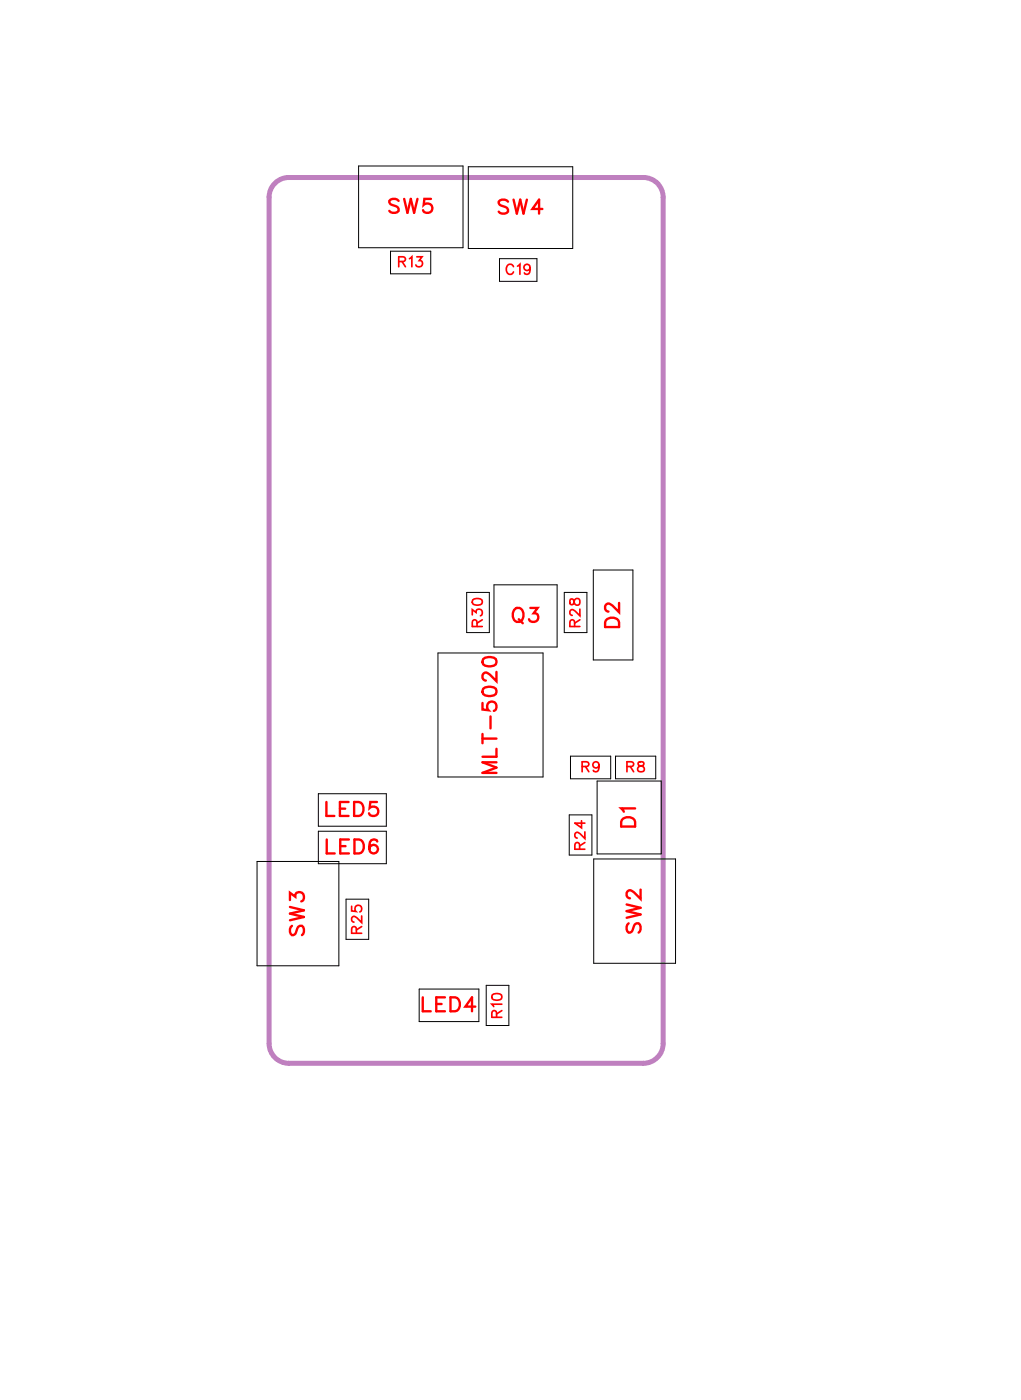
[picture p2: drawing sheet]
<svg xmlns="http://www.w3.org/2000/svg" width="52mm" height="71mm" viewBox="0 0 52 71" stroke-linecap="round" stroke-linejoin="round" font-family="sans-serif">
<path d="M14 9.3l.3-.2 .4-.1h18a1 1 0 0 1 1 1v43a1 1 0 0 1-1 1h-18a1 1 0 0 1-1-1v-43v-.4z" fill="none" stroke="#bf80bf" stroke-width=".25"/>
<g fill="none" stroke="#000" stroke-width=".05">
<path d="M18.2 8.4h5.3v4.2h-5.3zM19.8 12.8h2.1v1.1h-2.1zM23.8 8.5h5.3v4.1h-5.3zM25.4 13.1h1.9v1.2h-1.9zM22.2 33.2h5.4v6.3h-5.4zM23.7 30.1h1.1v2h-1.1zM25.1 29.7h3.2v3.2h-3.2zM28.6 30.1h1.2v2h-1.2zM29 38.4h2v1.2h-2zM30.1 29h2v4.5h-2zM30.3 39.7h3.3v3.7h-3.3zM31.2 38.4h2.1v1.2h-2.1z"/>
<path d="M13 43.8h4.2v5.3h-4.2zM16.2 40.3h3.4v1.7h-3.4zM16.2 42.2h3.4v1.7h-3.4zM17.6 45.7h1.1v2h-1.1zM21.3 50.2h3v1.7h-3zM24.7 50.1h1.1v2h-1.1zM28.9 41.4h1.1v2h-1.1zM30.1 43.6h4.2v5.3h-4.2z"/>
</g>
<g fill="none" stroke="#f00" stroke-width=".08">
<path d="M20.2 13.3h.3l.1-.2-.4-.1v.6M20.4 13.3l.2 .3M20.8 13.1l.1-.1v.6M21.2 13h.2l-.1 .2a.17 .17 0 0 1 .1 .3 .17 .17 0 0 1-.3 0M26.1 13.5a.19 .19 0 0 0-.3-.1 .19 .19 0 0 0-.1 .2v.1a.19 .19 0 0 0 .1 .2 .19 .19 0 0 0 .3-.1M26.3 13.5l.1-.1v.5M26.9 13.6a.16 .16 0 0 1-.2 .1 .16 .16 0 0 1-.1-.2 .16 .16 0 0 1 .3 0l-.1 .4h-.2M24 31.2v-.2l.2 .1a.17 .17 0 0 1 .2-.1 .17 .17 0 0 1 0 .3M24 30.5a.25 .25 0 0 1 .3-.1 .25 .25 0 0 1 .2 .3 .25 .25 0 0 1-.4 .1 .25 .25 0 0 1-.1-.3zM24.2 31.8v-.3h-.1l-.1 .3h.5M24.5 31.5l-.3 .2M28.9 30.5v.2h.1l.3-.3a.17 .17 0 0 1 .1 .2 .17 .17 0 0 1-.1 .1l-.2-.2z"/>
<path d="M29.2 31.8l-.1-.3h-.1l-.1 .3h.5M29.4 30.9v.4l-.3-.3-.2 .1 .1 .2M29.4 31.5l-.2 .2M29.5 38.9h.3l.1-.1-.4-.1v.5M29.7 38.9l.2 .3M30.4 38.9a.16 .16 0 0 1-.2 .1 .16 .16 0 0 1-.1-.2 .16 .16 0 0 1 .3 0l-.1 .4-.2-.1M31.8 38.9h.3l.1-.1-.4-.1v.5M32 38.9l.2 .3M32.4 38.7v.2l.3 .1a.17 .17 0 0 1-.2 .2 .17 .17 0 0 1-.1-.2l.3-.2v-.1zM17.8 46v.3h.3a.18 .18 0 0 1 0-.3 .18 .18 0 0 1 .2 .1 .18 .18 0 0 1 0 .2M18.1 47.4v-.3h-.2l-.1 .3h.6M18.4 46.5v.4l-.4-.3-.2 .1 .2 .1"/>
<path d="M18.4 47.1l-.3 .1M25 50.5a.25 .25 0 0 1 .3-.1 .25 .25 0 0 1 .1 .3 .25 .25 0 0 1-.3 .1 .25 .25 0 0 1-.1-.3zM25.2 51.7v-.3l-.1-.1-.1 .4h.5M25.5 51h-.5l.1 .1M25.5 51.3l-.3 .2M29.4 43.1v-.2l-.1-.1-.1 .3h.5M29.5 41.7v.4l-.3-.3h.5M29.7 42.3v.3l-.4-.3-.1 .1 .1 .2M29.7 42.8l-.3 .2"/>
</g>
<g fill="none" stroke="#f00" stroke-width=".12">
<path d="M20.2 10.2l-.1-.1-.3 .1v.2l.4 .1v.2l-.1 .1-.3-.1M20.5 10.1l.2 .7 .2-.7 .1 .7 .2-.7M21.9 10.1h-.4v.3a.25 .25 0 0 1 .4 0 .25 .25 0 0 1-.1 .4 .25 .25 0 0 1-.3-.1M25.8 10.2l-.2-.1-.3 .1 .1 .2 .4 .3v.1l-.2 .1-.3-.1M26.1 10.1l.1 .8 .2-.8 .2 .8 .1-.8M27.5 10.6h-.5l.4-.5v.8M24.5 35.7v.3l.3 .1a.25 .25 0 0 1 0-.4 .25 .25 0 0 1 .4 .1 .25 .25 0 0 1-.1 .3M24.5 37.5h.7M24.5 37.3v.5M24.5 35l.3-.1a.3 .3 0 0 1 .4 .3 .38 .38 0 0 1-.4 .2 .38 .38 0 0 1-.3-.3zM24.5 33.5l.3-.1a.3 .3 0 0 1 .4 .2 .38 .38 0 0 1-.4 .3 .38 .38 0 0 1-.3-.3zM24.9 36.4v.6"/>
<path d="M25.2 34.1v.5l-.3-.3-.3-.1-.1 .1v.1l.2 .2M25.2 38.7h-.7l.7 .3-.7 .3h.7M25.2 38v.4h-.7M26.1 31l.1-.1a.33 .33 0 0 1 .4 .3 .33 .33 0 0 1-.4 .4l-.2-.3zM26.3 31.5l.2 .2M26.9 30.9h.4l-.2 .3a.24 .24 0 0 1 .2 .3 .25 .25 0 0 1-.5 0M30.8 31.5l.2-.1 .3 .1 .1 .4h-.7zM31.4 30.6v.5l-.3-.3-.3-.1-.1 .1v.1l.2 .2M14.7 45.7v-.3l.3 .2a.24 .24 0 0 1 .4-.2 .24 .24 0 0 1-.1 .4M14.7 46.1l.7 .1-.7 .2 .7 .2-.7 .2M14.8 47l-.1 .2 .1 .3 .2-.1 .2-.4h.1l.1 .2-.1 .3M16.6 40.7v.8h.4"/>
<path d="M16.6 42.6v.8h.4M17.3 41.1h.2M17.3 43h.2M17.7 40.7h-.4v.8h.4M17.7 42.6h-.4v.8h.4M18 40.7h.2a.38 .38 0 0 1 .3 .4 .38 .38 0 0 1-.3 .4h-.2zM18 42.6h.2a.38 .38 0 0 1 .3 .4 .38 .38 0 0 1-.3 .4h-.2zM19.1 40.7h-.3v.3a.25 .25 0 0 1 .3 0 .25 .25 0 0 1 0 .4 .25 .25 0 0 1-.4-.1M19.1 42.7a.35 .35 0 0 0-.4 .2 .35 .35 0 0 0 .2 .5 .22 .22 0 0 0 .3-.2 .22 .22 0 0 0-.2-.3 .22 .22 0 0 0-.3 .2M21.5 50.7v.7h.4M22.1 51h.3M22.6 50.7h-.5v.7h.5"/>
<path d="M22.9 50.7h.2a.38 .38 0 0 1 .2 .3 .38 .38 0 0 1-.2 .4h-.2zM24.1 51.1h-.5l.4-.4v.7M31.6 41.6l.2-.1 .3 .1 .1 .4h-.7zM31.8 45.9l.7 .2-.7 .2 .7 .2-.7 .1M31.9 46.9l-.1 .2 .1 .3 .2-.1 .1-.4h.2l.1 .2-.1 .3M32.2 41.1h-.7l.2 .1M32.5 45.2v.5l-.3-.4-.3-.1-.1 .2v.1l.2 .1"/>
</g>
<g font-size="1.2" fill="#fff">
<text x="19.7" y="11.1">SW5</text>
<text x="25.2" y="11.1">SW4</text>
<text x="26" y="31.9">Q3</text>
<text x="31.7" y="31.9" transform="rotate(-90 31.7 31.9)">D2</text>
<text x="16.5" y="41.7">LED5</text>
<text x="25.5" y="39.3" transform="rotate(-90 25.5 39.3)">MLT-5020</text>
<text x="15.7" y="47.6" transform="rotate(-90 15.7 47.6)">SW3</text>
<text x="16.5" y="43.7">LED6</text>
<text x="32.5" y="42.1" transform="rotate(-90 32.5 42.1)">D1</text>
<text x="32.8" y="47.4" transform="rotate(-90 32.8 47.4)">SW2</text>
<text x="21.4" y="51.7">LED4</text>
</g>
<g font-size=".9" fill="#fff">
<text x="20.2" y="13.8">R13</text>
<text x="25.7" y="14.1">C19</text>
<text x="24.7" y="31.9" transform="rotate(-90 24.7 31.9)">R30</text>
<text x="29.6" y="31.9" transform="rotate(-90 29.6 31.9)">R28</text>
<text x="29.5" y="39.4">R9</text>
<text x="31.8" y="39.4">R8</text>
<text x="18.6" y="47.5" transform="rotate(-90 18.6 47.5)">R25</text>
<text x="29.9" y="43.2" transform="rotate(-90 29.9 43.2)">R24</text>
<text x="25.7" y="51.7" transform="rotate(-90 25.7 51.7)">R10</text>
</g>
</svg>
